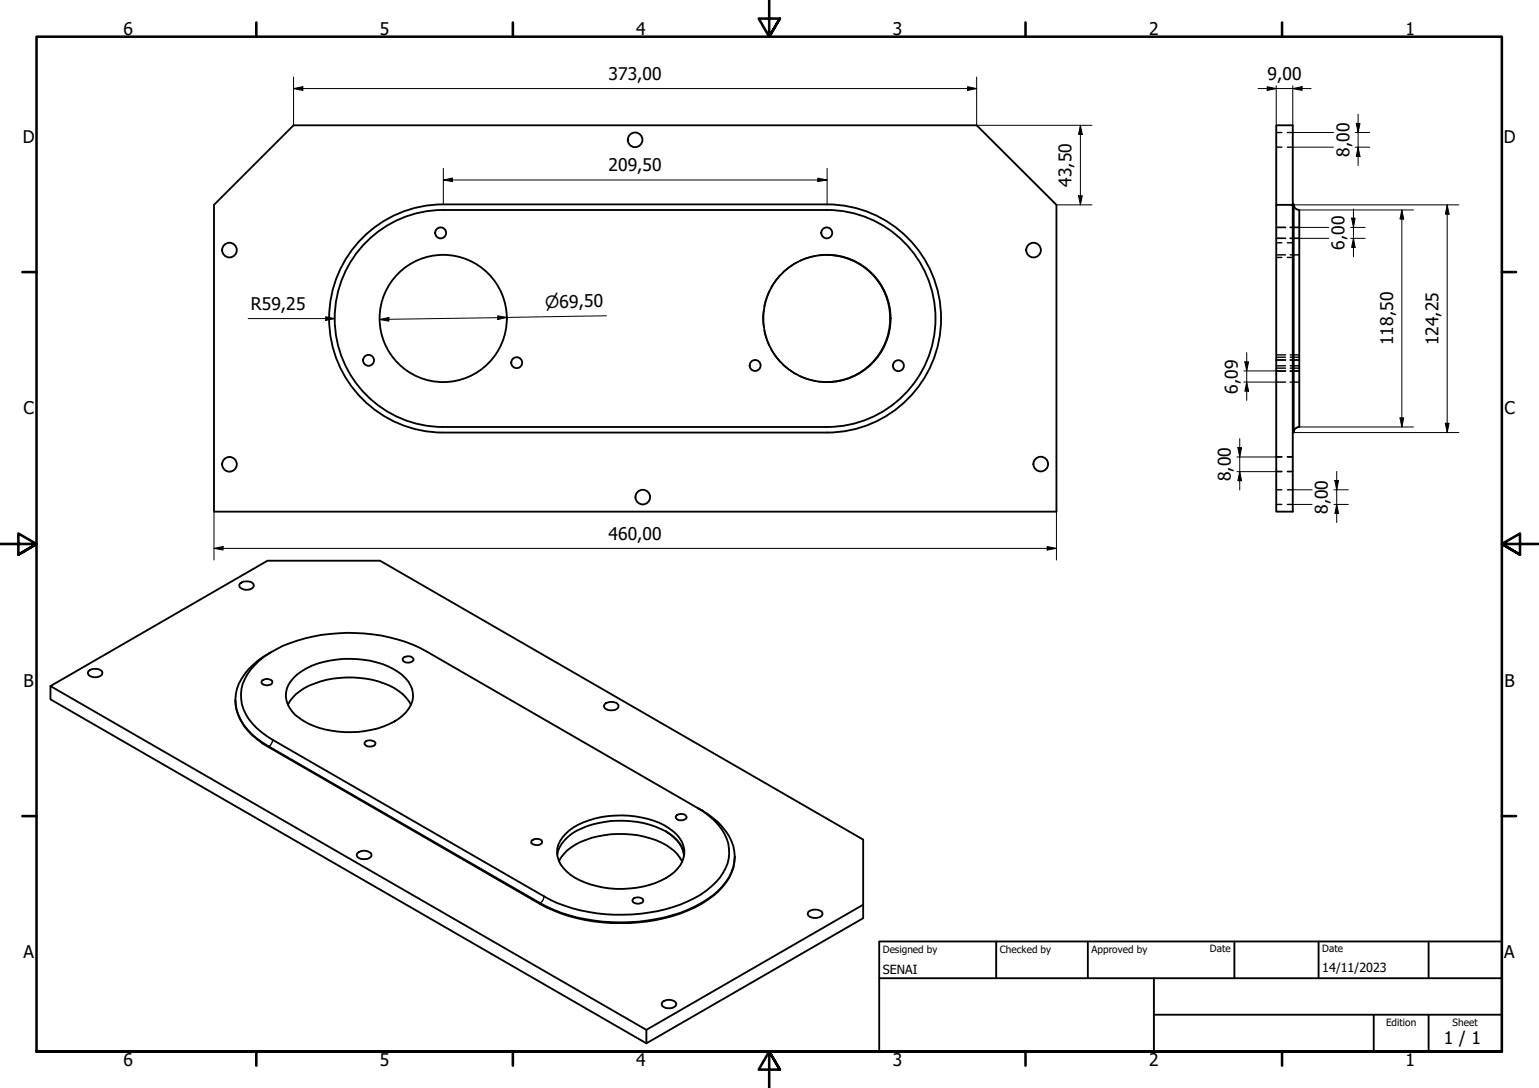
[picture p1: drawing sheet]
<svg xmlns="http://www.w3.org/2000/svg" width="420mm" height="297mm" viewBox="0 0 420 297" stroke-linecap="round" stroke-linejoin="round" font-family="sans-serif">
<!-- layer: Hidden (ISO) -->
<g fill="none" stroke="#000" stroke-width=".38">
<path d="M348.4 36.2h1.5M351.5 36.2h1.4M348.4 40.2h1.5M351.5 40.2h1.4M210 79.6l-1.4 4.1M213 75l-1.4 1.7-1.1 1.8M217.4 71.7l-1.9 1.2-1.7 1.4M222.4 69.9l-2.1 .5-2 .8M225.7 69.6l-2.2 .1M348.4 69.6h2.6M348.4 65.1h2.6M348.4 62.1h2.6"/>
<path d="M348.4 70.3h1.5M348.4 66.3h1.5M351.5 70.3h1.4M351.5 66.3h1.4M352.2 69.6h2.5M352.2 65.1h2.5M352.2 62.1h2.5M208.5 84.8l-.2 2.1 .2 2.2M208.6 90.2l1.4 4.1M210.5 95.3l1.1 1.9 1.4 1.7M213.8 99.6l1.7 1.4 1.9 1.2M348.4 97.5h2.6"/>
<path d="M348.4 98.3h2.6M348.4 99.9h2.6M348.4 96.9h2.6M352.2 97.5h2.5M352.2 98.3h2.5M352.2 99.9h2.5M352.2 96.9h2.5M218.3 102.7l2 .8 2.1 .5M223.5 104.2l2.2 .1M348.4 104.3h2.6M348.4 100.5h2.6M348.4 101.3h2.6"/>
<path d="M352.2 104.3h2.5M352.2 100.5h2.5M352.2 101.3h2.5M348.4 128.8h1.5M348.4 124.8h1.5M348.4 128.7h1.5M348.4 124.7h1.5M348.4 137.7h1.5M348.4 133.7h1.5M351.5 128.8h1.4M351.5 124.8h1.4M351.5 128.7h1.4"/>
<path d="M351.5 124.7h1.4M351.5 137.7h1.4M351.5 133.7h1.4"/>
</g>
<!-- layer: Visible (ISO) -->
<g fill="none" stroke="#000" stroke-width=".51">
<path d="M58.4 55.9l21.7-21.7h186.5l21.8 21.7v83.8h-230zM348.4 55.9v83.8h4.5v-83.8h-4.5v-21.7h4.5v21.7M352.9 55.8h.3v62.3h-.3M353.2 55.8a1.52 1.52 0 0 0 1.5 1.5v59.3a1.52 1.52 0 0 0-1.5 1.5M98.3 65.7a31.1 31.1 0 0 1 22.7-9.9h104.8a31.1 31.1 0 0 1 31.1 31.2 31.1 31.1 0 0 1-31.1 31.1h-104.8a31.1 31.1 0 0 1-28.6-18.8 31.1 31.1 0 0 1 5.9-33.6zM100.1 66a29.5 29.5 0 0 1 20.9-8.7h104.8a29.6 29.6 0 0 1 29.6 29.7 29.6 29.6 0 0 1-29.6 29.6h-104.8a29.6 29.6 0 0 1-27.4-18.3 29.6 29.6 0 0 1 6.5-32.3zM225.7 69.6a17.4 17.4 0 0 1 17.3 17.4 17.4 17.4 0 0 1-17.3 17.3M65.5 159.3a2.65 2.65 0 0 1 3.8 .4 1.73 1.73 0 0 1-2.3 1.3 1.66 1.66 0 0 1-1.7-1.3zM73.9 178.1a18.1 18.1 0 0 0-9.2 9.9 12 12 0 0 0 4.1 12.5l1.4 1.2 3.2 2.1 74 42.8a47.5 47.5 0 0 0 29.3 4.7 35.5 35.5 0 0 0 19.3-8 12.5 12.5 0 0 0 4.2-12.2 18.4 18.4 0 0 0-9.8-10.5l-74.1-42.8a46.4 46.4 0 0 0-30.8-4 29.8 29.8 0 0 0-16 7.9 11.2 11.2 0 0 0 .5 17l4.4 3.3 74.1 42.7a43 43 0 0 0 24 5 38.6 38.6 0 0 0 20.3-6.5 13.8 13.8 0 0 0 6.3-10.2 12.8 12.8 0 0 0-5.6-10.3l-3.1-2.1M110 179.7a1.72 1.72 0 0 1 2.9 .4 1.87 1.87 0 0 1-2.9 .2zM13.8 187.3v3.6l162.7 93.9M24.2 183.2a2.65 2.65 0 0 1 3.7 .4 1.72 1.72 0 0 1-2.2 1.3 1.52 1.52 0 0 1-1.7-1.3z"/>
<path d="M64.3 191.1a13.4 13.4 0 0 0 5.9 10.8l3.2 2.1 74 42.8a48.6 48.6 0 0 0 34 3.9 30.6 30.6 0 0 0 15.8-8.5 12.3 12.3 0 0 0 3.4-8.3M71.5 185.9l.3-.3a2.22 2.22 0 0 1 2.6 .4 1.06 1.06 0 0 1-1.4 1.1 1.5 1.5 0 0 1-1.6-.9zM78.6 192.5a13.5 13.5 0 0 1 8.9-6.5 27.8 27.8 0 0 1 20.2 1.9 11 11 0 0 1 4.5 4.6M80.3 184.9a21.3 21.3 0 0 1 15.3-5 23.4 23.4 0 0 1 14.1 4.3 6.7 6.7 0 0 1 2.5 8.2 12.2 12.2 0 0 1-7.4 5.9 27.3 27.3 0 0 1-22-1.5 7.8 7.8 0 0 1-4.4-8.9l.4-1zM165.1 192.3a2.58 2.58 0 0 1 3.7 .3 1.65 1.65 0 0 1-2.2 1.3 1.52 1.52 0 0 1-1.7-1.3zM99.6 202.6a2.07 2.07 0 0 1 2.9 .1 1.3 1.3 0 0 1-1.9 1.1 .94 .94 0 0 1-1-1.2zM97.6 232.9a2.6 2.6 0 0 1 3.8 .4 1.74 1.74 0 0 1-2.3 1.3 1.55 1.55 0 0 1-1.7-1.3zM145.2 229.5l1.2-.5a1.37 1.37 0 0 1 1.6 .9 1.89 1.89 0 0 1-3 .2zM152.1 233.3a10.1 10.1 0 0 1 6.6-7.1 27.7 27.7 0 0 1 23 .7 9.4 9.4 0 0 1 5.1 6.8M152.6 235.1a13.8 13.8 0 0 1 9-6.4 27.7 27.7 0 0 1 20.2 2 10.5 10.5 0 0 1 4.4 4.6M154.4 227.7a20.2 20.2 0 0 1 13.4-5 23.6 23.6 0 0 1 16 4.3 6.8 6.8 0 0 1 .3 11.1 24.9 24.9 0 0 1-19.4 4.2 18.1 18.1 0 0 1-11-5.4 6.4 6.4 0 0 1 .7-9.2zM181.7 226.9a9.7 9.7 0 0 1 5.1 6.4"/>
<path d="M184.6 222.7a1.74 1.74 0 0 1 2.9 .5 1.87 1.87 0 0 1-3 .1zM172.8 245.5a1.93 1.93 0 0 1 2.8 .2v.2a1.7 1.7 0 0 1-2.9-.1zM220.7 248.9a2.74 2.74 0 0 1 3.8 .4 1.72 1.72 0 0 1-2.3 1.3 1.53 1.53 0 0 1-1.7-1.3zM235.6 247l-59.1 34.2v3.6l59.1-34.1v-21.5l-131.8-76.1h-30.8l-59.2 34.2 162.7 93.9M180.8 273.6a2.58 2.58 0 0 1 3.8 .3 1.72 1.72 0 0 1-2.3 1.4 1.52 1.52 0 0 1-1.6-1.4z"/>
<circle cx="173.4" cy="38.2" r="2"/>
<circle cx="62.6" cy="68.3" r="2"/>
<circle cx="120.3" cy="63.6" r="1.49"/>
<circle cx="225.7" cy="63.6" r="1.49"/>
<circle cx="282.2" cy="68.3" r="2"/>
<circle cx="100.6" cy="98.4" r="1.49"/>
<circle cx="121" cy="86.9" r="17.4"/>
<circle cx="141.1" cy="99" r="1.49"/>
<circle cx="206.2" cy="99.8" r="1.49"/>
<circle cx="225.8" cy="86.9" r="17.4"/>
<circle cx="245.3" cy="99.8" r="1.49"/>
<circle cx="62.6" cy="126.8" r="2"/>
<circle cx="175.5" cy="135.7" r="2"/>
<circle cx="284.1" cy="126.7" r="2"/>
</g>
<!-- layer: Visible Narrow (ISO) -->
<path d="M74.4 202a2.7 2.7 0 0 1-1 1.8v.2M148.5 244.7a2.23 2.23 0 0 1-1.1 1.9v.2" fill="none" stroke="#000" stroke-width=".38"/>
<circle cx="191.5" cy="221.2" r=".19" fill="#000"/>
<!-- layer: Border (ISO) -->
<g fill="none" stroke="#000" stroke-width=".7">
<path d="M70 6.1v3.9M140 6.1v3.9M210 0v10l-2.9-4.9h5.8l-2.9 4.9 2.9-4.9M280 6.1v3.9M350 6.1v3.9M6.1 74.3h3.9M410 74.3h3.9M0 148.5h10l-5-2.8v5.7l5-2.9-5 2.9M420 148.5h-10l5-2.8v5.7l-5-2.9 5 2.9M6.1 222.8h3.9M410 222.8h3.9M10 287.1v-277.1h400v277.1h-400h400"/>
<path d="M70 287.1v3.8M140 287.1v3.8M212.9 292l-2.9-4.9 2.9 4.9h-5.8l2.9-4.9v9.9M280 287.1v3.8M350 287.1v3.8"/>
</g>
<!-- layer: Title (ISO) -->
<path d="M240 257h170v30.1h-170zM272 257v10.1M297 257v10.1M337 257v10.1M360 257v10.1M390 257v10.1M240 267.1h170M315 277h95M315 267.1v20M375 277v10.1M390 277v10.1" fill="none" stroke="#000" stroke-width=".51"/>
<!-- layer: Dimension (ISO) -->
<g fill="none" stroke="#000" stroke-width=".27">
<path d="M80.1 24.2l2.6-.5v1zM80.1 24.2h186.5M80.1 21v13.2M264.2 23.7l2.4 .5-2.4 .5zM266.6 21v13.2h31.5M295 34.2l.5 2.5h-1.1zM295 34.2v21.7M343.5 24.2h14.4M345.9 23.7l2.5 .5-2.5 .5zM348.4 23.4v10.8M352.9 24.2l2.6-.5v1zM352.9 23.4v10.8"/>
<path d="M352.9 36.2h11.1M370 36.2h4M370.3 33.7h1l-.5 2.5zM370.8 31.2v14M121 49.1l2.5-.5v1zM121 49.1h104.8M121 46v9.8M223.3 48.6l2.5 .5-2.5 .5zM225.8 46v9.8M288.4 55.9h9.7M294.4 53.5h1.1l-.5 2.4zM352.9 55.9h45.4"/>
<path d="M352.9 40.2h11.1M354.7 57.3h31.2M369 59.5h1l-.5 2.6zM369.5 57.1v13M370 40.2h4M370.8 40.2l.5 2.5h-1zM382.7 57.3l.5 2.5h-1zM382.7 57.3v59.3M395.1 55.9l.5 2.6h-1zM395.1 55.9v62.2M354.7 65.1h8.1M354.7 62.1h8.1"/>
<path d="M368.7 65.1h4M368.7 62.1h4M369.5 65.1l.5 2.4h-1zM67.8 87h23.6M88.9 86.5l2.5 .5-2.5 .5zM103.6 87.2l2.6-.5v1zM135.9 86.2l2.5 .5-2.5 .5zM165.5 86.2l-61.9 1M339.9 98.8h1l-.5 2.5zM340.4 96.3v13M338.5 119.7v14.1M339.6 104.3h8.8"/>
<path d="M339.6 101.3h8.8M340.4 104.3l.5 2.5h-1zM353.2 118.1h45.1M354.7 116.6h31.2M382.2 114.1h1l-.5 2.5zM394.6 115.6h1l-.5 2.5zM58.4 139.7v13.2M288.4 139.7v13.2M337.7 128.8h10.7M337.7 124.8h10.7M337.9 122.2h1.1l-.5 2.6zM338.5 128.8l.5 2.4h-1.1z"/>
<path d="M352.9 133.7h5.3M352.9 137.7h5.3M364.2 133.7h3.9M364.2 137.7h3.9M364.4 131.2h1l-.5 2.5zM364.9 137.7l.5 2.5h-1zM364.9 128.7v14M58.4 149.7l2.5-.5v1zM58.4 149.7h230M285.9 149.2l2.5 .5-2.5 .5z"/>
</g>
<g fill="#000">
<path d="M80.1 24.2l2.6-.5v1z" fill-rule="evenodd"/>
<path d="M264.2 23.7l2.4 .5-2.4 .5z" fill-rule="evenodd"/>
<path d="M295 34.2l.5 2.5h-1.1z" fill-rule="evenodd"/>
<path d="M345.9 23.7l2.5 .5-2.5 .5z" fill-rule="evenodd"/>
<path d="M352.9 24.2l2.6-.5v1z" fill-rule="evenodd"/>
<path d="M370.3 33.7h1l-.5 2.5z" fill-rule="evenodd"/>
<path d="M121 49.1l2.5-.5v1z" fill-rule="evenodd"/>
<path d="M223.3 48.6l2.5 .5-2.5 .5z" fill-rule="evenodd"/>
<path d="M294.4 53.5h1.1l-.5 2.4z" fill-rule="evenodd"/>
<path d="M369 59.5h1l-.5 2.6z" fill-rule="evenodd"/>
<path d="M370.8 40.2l.5 2.5h-1z" fill-rule="evenodd"/>
<path d="M382.7 57.3l.5 2.5h-1z" fill-rule="evenodd"/>
<path d="M395.1 55.9l.5 2.6h-1z" fill-rule="evenodd"/>
<path d="M369.5 65.1l.5 2.4h-1z" fill-rule="evenodd"/>
<path d="M88.9 86.5l2.5 .5-2.5 .5z" fill-rule="evenodd"/>
<path d="M103.6 87.2l2.6-.5v1z" fill-rule="evenodd"/>
<path d="M135.9 86.2l2.5 .5-2.5 .5z" fill-rule="evenodd"/>
<path d="M339.9 98.8h1l-.5 2.5z" fill-rule="evenodd"/>
<path d="M340.4 104.3l.5 2.5h-1z" fill-rule="evenodd"/>
<path d="M382.2 114.1h1l-.5 2.5z" fill-rule="evenodd"/>
<path d="M394.6 115.6h1l-.5 2.5z" fill-rule="evenodd"/>
<path d="M337.9 122.2h1.1l-.5 2.6z" fill-rule="evenodd"/>
<path d="M338.5 128.8l.5 2.4h-1.1z" fill-rule="evenodd"/>
<path d="M364.4 131.2h1l-.5 2.5z" fill-rule="evenodd"/>
<path d="M58.4 149.7l2.5-.5v1z" fill-rule="evenodd"/>
<path d="M285.9 149.2l2.5 .5-2.5 .5z" fill-rule="evenodd"/>
<path d="M364.9 137.7l.5 2.5h-1z" fill-rule="evenodd"/>
</g>
<g font-size="4.8">
<text x="33.7" y="9.6">6</text>
<text x="103.7" y="9.6">5</text>
<text x="173.7" y="9.6">4</text>
<text x="243.7" y="9.6">3</text>
<text x="313.7" y="9.6">2</text>
<text x="383.7" y="9.6">1</text>
<text x="166.1" y="21.8">373,00</text>
<text x="346" y="21.8">9,00</text>
<text x="6.2" y="38.9">D</text>
<text x="410.5" y="38.9">D</text>
<text x="166.1" y="46.7">209,50</text>
<text x="368.4" y="42.8" transform="rotate(-90 368.4 42.8)">8,00</text>
<text x="292.5" y="51" transform="rotate(-90 292.5 51)">43,50</text>
<text x="367.1" y="68.2" transform="rotate(-90 367.1 68.2)">6,00</text>
<text x="68.5" y="84.6">R59,25</text>
<text x="380.3" y="94.2" transform="rotate(-90 380.3 94.2)">118,50</text>
<text x="392.7" y="94.3" transform="rotate(-90 392.7 94.3)">124,25</text>
<text x="337.9" y="107.5" transform="rotate(-90 337.9 107.5)">6,09</text>
<text x="6.4" y="113.1">C</text>
<text x="410.7" y="113.1">C</text>
<text x="336" y="131.4" transform="rotate(-90 336 131.4)">8,00</text>
<text x="362.5" y="140.4" transform="rotate(-90 362.5 140.4)">8,00</text>
<text x="166.1" y="147.3">460,00</text>
<text x="6.4" y="187.4">B</text>
<text x="410.7" y="187.4">B</text>
<text x="6.4" y="261.7">A</text>
<text x="410.7" y="261.7">A</text>
<text x="394.2" y="285">1 / 1</text>
<text x="33.7" y="290.9">6</text>
<text x="103.7" y="290.9">5</text>
<text x="173.7" y="290.9">4</text>
<text x="243.7" y="290.9">3</text>
<text x="313.7" y="290.9">2</text>
<text x="383.7" y="290.9">1</text>
</g>
<text font-size="4.6" x="148.8" y="84.1" transform="rotate(-1 148.8 84.1)">⌀69,50</text>
<g font-size="3.4">
<text x="241" y="266">SENAI</text>
<text x="361" y="265.5">14/11/2023</text>
</g>
<g font-size="2.7">
<text x="241" y="260.1">Designed by</text>
<text x="273" y="260.1">Checked by</text>
<text x="298" y="260.1">Approved by</text>
<text x="330.3" y="260">Date</text>
<text x="361" y="260">Date</text>
<text x="378.4" y="280.1">Edition</text>
<text x="396.6" y="280.1">Sheet</text>
</g>
</svg>
